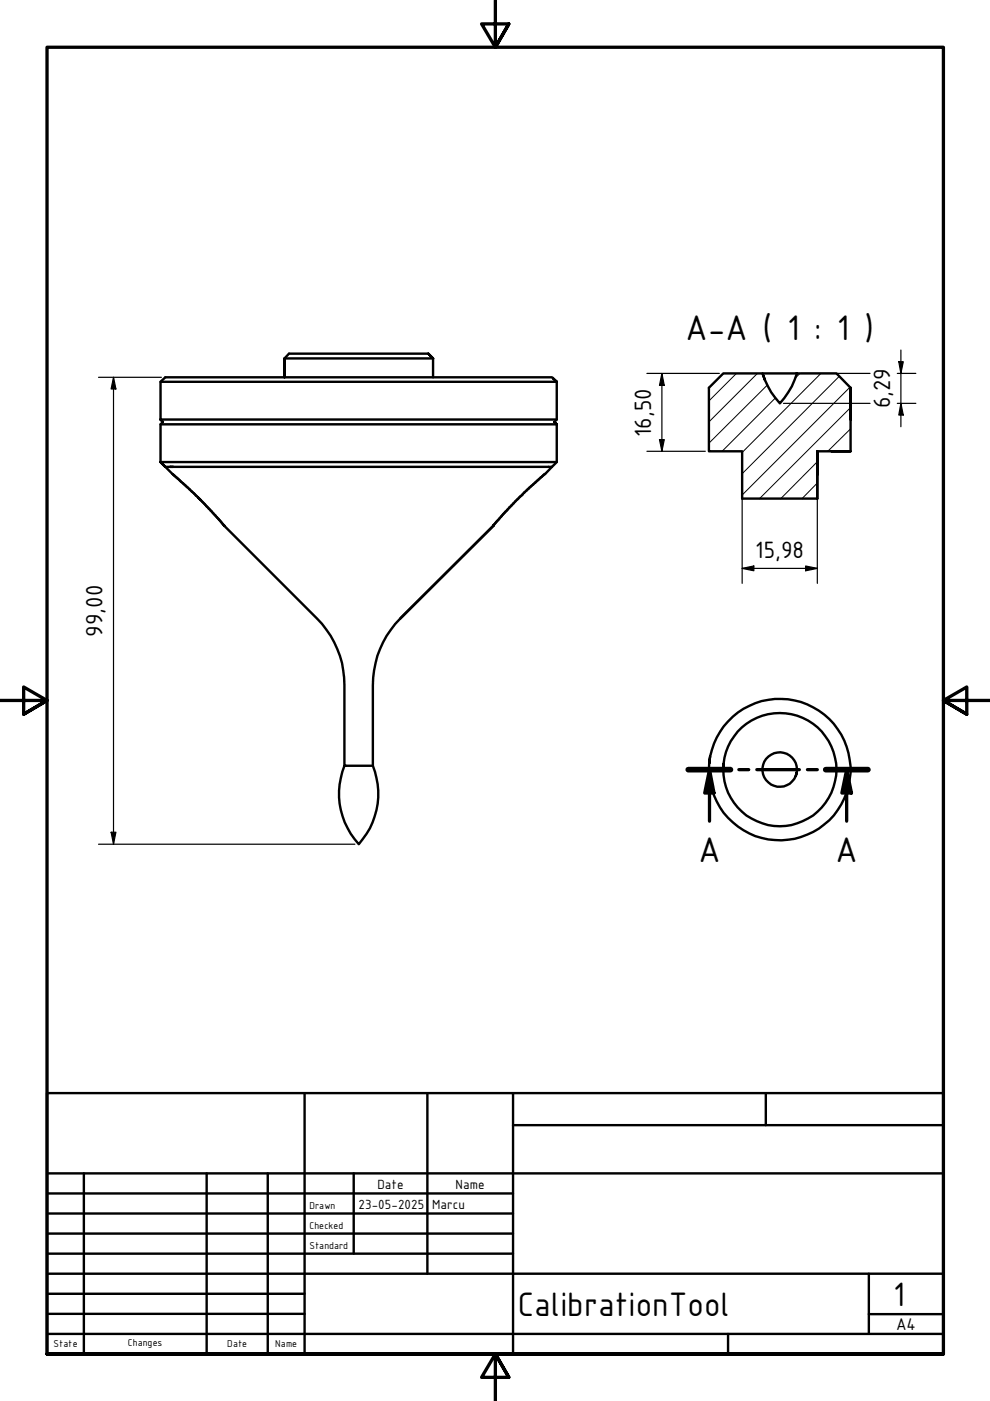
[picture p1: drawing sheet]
<svg xmlns="http://www.w3.org/2000/svg" width="210mm" height="297mm" viewBox="0 0 210 297" stroke-linecap="round" stroke-linejoin="round" font-family="sans-serif">
<!-- layer: Hatch (ISO) -->
<g fill="none" stroke="#000" stroke-width=".21">
<path d="M156.1 79.2l-5.8 5.8M160.6 79.2l-10.3 10.3M169.6 79.2l-.9 .9M174.1 79.2l-16.7 16.7M177.9 79.8l-20.5 20.6M162.7 81.6l-12.4 12.4M164.4 84.4l-11.3 11.3M173.3 97.9l-7.8 7.8M180.2 82.1l-22.8 22.9M180.3 95.4l-.3 .3M180.3 90.9l-4.8 4.8M180.3 86.4l-19.3 19.3"/>
<path d="M173.3 102.4l-3.2 3.3"/>
</g>
<!-- layer: Visible (ISO) -->
<g fill="none" stroke="#000" stroke-width=".51">
<path d="M90.8 75h-29.5l-1 1v4v-4h31.5M91.8 76l-1-1 1 1v4M117 80h-81.9l-1.1 .9v8l.5 .6-.5-.6M168.9 79.2h-15.5l-3.1 3v13.5h7.1v10h15.9M34 80.9h84M34 90h84M34.1 88.9h83.9M34.3 98h-.2h83.9M34.5 89.5l-.5 .5v8l1.1 1-1-1M36.1 99h-1l7.4 7-.5-.5M36.7 99h-.6h80.9M117 99l-2.4 2.3a98.5 98.5 0 0 0-10 10.2"/>
<path d="M118 80.9l-1-.9 1 .9v8l-.5 .6M118 90l-.5-.5 .5 .5v8l-1 1M162.2 80.6l-.5-1.4a17.2 17.2 0 0 0 3.7 6.3 17 17 0 0 0 3.6-6.3h8.4l2.9 3M176.3 95.7h4h-7v10M180.3 88.9v-6.7v13.5M36.6 100.6h.1M36.8 100.6l.1 .2M37 100.8l.1 .2M37.3 101.1l.1 .1M37.6 101.3l.1 .2M37.9 101.6l.2 .2M38.3 102l.2 .2"/>
<path d="M38.7 102.4l.2 .2M39.1 102.8l.3 .2M39.6 103.2l.2 .2M40.1 103.6l.2 .2M40.5 104.1l.3 .2M41 104.5l.3 .3M41.5 105l.2 .2M42 105.5l.2 .2M42.4 105.9l.3 .3M42.5 106l5.1 5.5-.1-.1M42.9 106.3l.2 .3M43.3 106.8l.3 .2"/>
<path d="M43.8 107.3l.2 .2M44.2 107.7l.2 .3M44.6 108.3l.3 .1M45.1 108.7l.2 .2M45.5 109.1l.2 .2M45.9 109.6l.1 .2M46.2 110l.2 .2M46.5 110.3l.2 .2M46.9 110.7l.1 .1M47.1 111l.1 .1M47.3 111.2l.1 .1M47.4 111.4h.1"/>
<path d="M47.6 111.5l19.6 19.6a20 20 0 0 1 5.8 14.2v17.1a15.7 15.7 0 0 0 3.1 16.6 15.9 15.9 0 0 0 3-16.6v-17.1a20 20 0 0 1 5.8-14.2l19.7-19.6-19.7 19.6M104.7 111.3l-.1 .1M104.8 111.1v.1M105.1 110.8l-.1 .2M105.4 110.5l-.2 .2M105.7 110.2l-.2 .1M106 109.8l-.1 .2M106.4 109.3l-.2 .3M106.8 108.9l-.2 .2M107.2 108.4l-.2 .3M107.6 108l-.2 .3M108.1 107.5l-.2 .2"/>
<path d="M108.5 107l-.2 .3M109 106.6l-.2 .2M109.4 106.2l-.2 .1M109.9 105.7l-.2 .2M110.4 105.2l-.3 .3M110.9 104.8l-.3 .2M111.3 104.3l-.2 .2M111.8 103.8l-.2 .3M112.3 103.4l-.2 .2M112.7 103l-.2 .2M113.2 102.6l-.2 .2M113.6 102.2l-.2 .2"/>
<path d="M114 101.8l-.2 .2M114.4 101.5l-.2 .1M114.7 101.2l-.1 .1M115 101l-.1 .1M115.3 100.8h-.2M115.5 100.5l-.2 .1M173.3 100.7v-5v10M73 162.4h.1M73.3 162.4h-.2h6M150.6 160.4l-.2 1.4a15 15 0 0 1 20.7-12.5 15 15 0 0 1 5.7 23.5 15 15 0 0 1-24.1-1.6 15.7 15.7 0 0 1-2.3-9.4M153.4 161.9v1.3a12 12 0 0 1 17.6-10.6 12 12 0 0 1 1.1 20.5 12 12 0 0 1-18.7-8.7v-1.2M168.9 163.9a3.7 3.7 0 0 0-4.5-4.3 3.7 3.7 0 0 0-1.8 6 3.7 3.7 0 0 0 6.1-1.1l.2-.6-.2 .6"/>
</g>
<!-- layer: Section Line (ISO) -->
<path d="M145.9 163.2h9M150.4 163.2l1 4.9h-2zM150.4 163.2v10.9M156.7 163.2h2M160.5 163.2h9M171.2 163.2h2.1M175.1 163.2h8.9M179.5 163.2l1 4.9h-2zM179.5 163.2v10.9" fill="none" stroke="#000" stroke-width=".7"/>
<path d="M145.9 163.2h9M175.1 163.2h8.9" fill="none" stroke="#000" stroke-width="1.2"/>
<path d="M150.4 163.2l1 4.9h-2zM179.5 163.2l1 4.9h-2z" fill="#000"/>
<!-- layer: Border (ISO) -->
<path d="M105 0v10l-2.9-4.9h5.8l-2.9 4.9 2.9-4.9M0 148.5h10l-5-2.8v5.7l5-2.9-5 2.9M210 148.5h-10l5-2.8v5.7l-5-2.9 5 2.9M10 287.1v-277.1h190v277.1h-190h190M107.9 292l-2.9-4.9 2.9 4.9h-5.8l2.9-4.9v9.9" fill="none" stroke="#000" stroke-width=".7"/>
<!-- layer: Title (ISO) -->
<g fill="none" stroke="#000" stroke-width=".51">
<path d="M10 231.8h190v55.3h-190zM64.6 231.8v55.3M90.6 231.8v38.3M108.8 238.6h91.2M108.8 231.8v55.3M162.4 231.8v6.8M10 253h98.8M10 257.3h98.8M10 248.8h190M17.8 248.8v38.3M43.8 248.8v38.3M56.8 248.8v38.3"/>
<path d="M75 248.8v17M10 261.5h98.8M10 265.8h98.8M10 270.1h190M10 274.3h54.6M10 278.6h54.6M184.2 278.6h15.8M184.2 270.1v12.7M10 282.8h190M154.4 282.8v4.3"/>
</g>
<!-- layer: Dimension (ISO) -->
<g fill="none" stroke="#000" stroke-width=".25">
<path d="M20.9 80h13.3M24.1 80l.5 2.5h-1zM24.1 80v99M137.2 79.2h15.3M140.3 79.2l.5 2.5h-1zM140.3 79.2v16.5M169.8 79.2h14.7M190.2 79.2h4M190.6 76.7h.9l-.5 2.5zM191 74.2v16.3M137.2 95.7h12.3M139.8 93.2h1l-.5 2.5z"/>
<path d="M157.4 96.5v27.2M166.1 85.5h18.4M173.3 96.5v27.2M190.2 85.5h4M191 85.5l.5 2.5h-.9zM157.4 120.5l2.4-.5v1zM157.4 120.5h15.9M170.8 120l2.5 .5-2.5 .5zM20.9 179h54.3M23.6 176.5h1l-.5 2.5z"/>
</g>
<path d="M190.6 76.7h.9l-.5 2.5zM24.1 80l.5 2.5h-1zM139.8 93.2h1l-.5 2.5zM140.3 79.2l.5 2.5h-1zM191 85.5l.5 2.5h-.9zM157.4 120.5l2.4-.5v1zM170.8 120l2.5 .5-2.5 .5zM23.6 176.5h1l-.5 2.5z" fill="#000"/>
<g font-size="8.1">
<text x="145.4" y="72.2">A-A ( 1 : 1 )</text>
<text x="148.1" y="182.9">A</text>
<text x="177.2" y="182.9">A</text>
</g>
<g font-size="7.7">
<text x="109.8" y="278.9">CalibrationTool</text>
<text x="189.4" y="276.8">1</text>
</g>
<g font-size="5.4">
<text x="188.7" y="86.6" transform="rotate(-90 188.7 86.6)">6,29</text>
<text x="138" y="92.6" transform="rotate(-90 138 92.6)">16,50</text>
<text x="160.1" y="118.2">15,98</text>
<text x="21.7" y="135" transform="rotate(-90 21.7 135)">99,00</text>
</g>
<text font-size="3.9" x="190" y="282">A4</text>
<g font-size="3">
<text x="76" y="256.3">23-05-2025</text>
<text x="80" y="252">Date</text>
<text x="91.6" y="256.3">Marcu</text>
<text x="96.6" y="252">Name</text>
</g>
<g font-size="2.3">
<text x="65.6" y="256.3">Drawn</text>
<text x="65.6" y="260.5">Checked</text>
<text x="65.6" y="264.8">Standard</text>
<text x="11.4" y="285.7">State</text>
<text x="27.1" y="285.4">Changes</text>
<text x="48.2" y="285.7">Date</text>
<text x="58.4" y="285.7">Name</text>
</g>
</svg>
